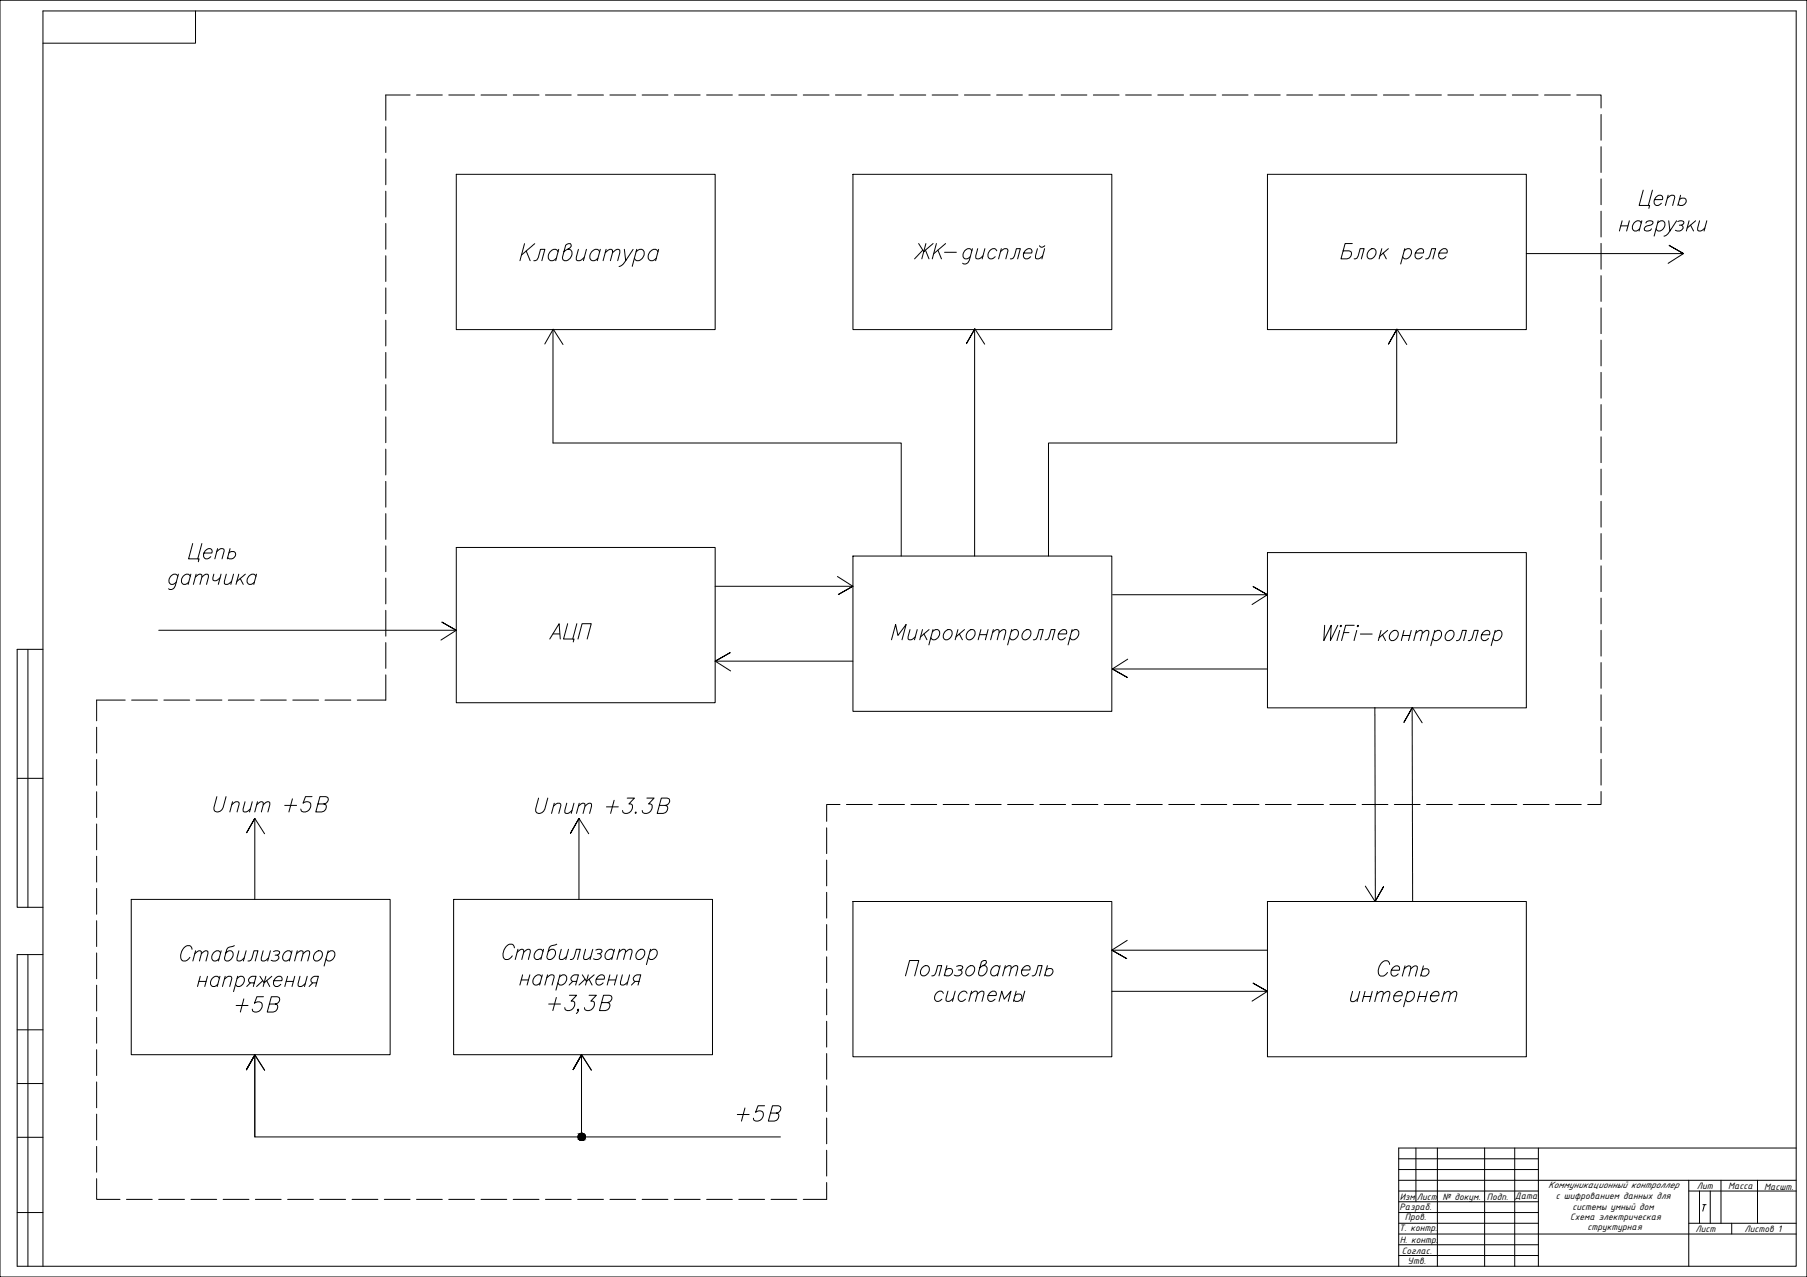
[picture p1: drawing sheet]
<svg xmlns="http://www.w3.org/2000/svg" width="841mm" height="594mm" viewBox="0 0 841 594" stroke-linecap="round" stroke-linejoin="round" font-family="sans-serif">
<!-- layer: FORMAT -->
<g fill="none" stroke="#000" stroke-width=".47">
<path d="M91 5v15h-71M13 302v120M20 302h-12v120h12M8 362h12M13 444v145M20 444h-12v145h828v-584h-816v584M8 479h12M8 504h12M8 529h12M659 534v25M669 534v55M691 534v55"/>
<path d="M705 534v55M716 534v55M836 534h-185v55M651 554h65M651 559h65M716 549h120M786 554h50M786 549v40M801 549v20M818 549v20M8 564h12M716 574h120"/>
<path d="M786 569h50M806 569v5"/>
</g>
<!-- layer: 0 -->
<g fill="none" stroke="#000" stroke-width=".47">
<path d="M0 0h841v594h-841zM180 59v12M191 44h-11v12M194 44h12M209 44h12M224 44h12M239 44h12M254 44h12M269 44h12M284 44h12M299 44h12M314 44h12"/>
<path d="M329 44h12M344 44h12M359 44h12M374 44h12M389 44h12M404 44h12M419 44h12M434 44h12M449 44h12M464 44h12M479 44h12M494 44h12"/>
<path d="M509 44h12M524 44h12M539 44h12M554 44h12M569 44h12M584 44h12M599 44h12M614 44h12M629 44h12M644 44h12M659 44h12M674 44h12"/>
<path d="M689 44h12M704 44h12M719 44h12M734 44h11v6M745 53v12M180 74v12M745 68v12M180 89v12M212 81h121v72h-121zM397 81h120v72h-120zM590 81h120v72h-120zM745 83v12"/>
<path d="M745 98v12M765 88l-2 8h5l-1 1M769 88l-2 8M770 93h4v-1a2.5 2.5 0 0 0-4 0 2.5 2.5 0 0 0 1 4l2-1M776 92l2-1h1l-1 5M776 91l-1 5M782 93l1-1a1.6 1.6 0 0 1 2 1 1.6 1.6 0 0 1-1 2l-2 1-1-1M782 91l-1 5M180 104v12M180 119v12M710 118h74l-7-4 7 4-8 5M745 113v12"/>
<path d="M754 105h4M755 103l-1 4M758 103l-1 4M764 104a2.5 2.5 0 0 0-3-1 2.5 2.5 0 0 0-1 4 2 2 0 0 0 3-1M764 103l-1 4M766 104a1.9 1.9 0 0 1 3 0l-3 1-1 2a2.3 2.3 0 0 0 4-1M772 104a1.9 1.9 0 0 1 3 0 2.5 2.5 0 0 1-1 3 2.5 2.5 0 0 1-3-1M772 103l-2 7M777 103v4l3-4M777 107l-3 3M781 103h3l-1 1-1 1M783 105v1v1h-3"/>
<path d="M786 103l-1 4M787 105l1 2M789 103l-4 3M791 103l-1 4h2l1-1M794 103l-1 4M180 134v12M745 128v12M180 149v12M257 153v53h162v53M454 153v106M454 153l-4 7 4-7 4 7M650 153v53h-162v53"/>
<path d="M650 153l-4 7 4-7 5 7M745 143v12M745 158v12M180 164v12M180 179v12M254 160l3-7 5 7M745 173v12M180 194v12M745 188v12M180 209v12M745 203v12M745 218v12"/>
<path d="M180 224v12M180 239v12M745 233v12M90 253l-2 7h5l-1 1M94 253l-2 7M95 257h4v-1a2.5 2.5 0 0 0-4 1 2.5 2.5 0 0 0 1 3l2-1M101 257l2-2 1 1-1 4M101 255l-1 5M107 257h1a1.6 1.6 0 0 1 2 1 1.6 1.6 0 0 1-1 2h-2l-1-1M107 255l-1 5M180 254v12M212 255h121v72h-121z"/>
<path d="M397 259h120v72h-120zM590 257h120v72h-120zM745 248v12M83 268a2.5 2.5 0 0 0-4 0 2.5 2.5 0 0 0 1 4l2-1M83 267l-1 6a2.1 2.1 0 0 1-4 1M89 268a2.5 2.5 0 0 0-4 0 2.5 2.5 0 0 0 0 3v1a2 2 0 0 0 3-1M89 267l-1 5M91 268l2-1h1l-1 5M91 267l-1 5M94 268l2-1h1l-1 5M100 267l-1 3h1h1l1-1M103 267l-1 5"/>
<path d="M105 267l-1 5h2l2-1M109 267l-2 5M111 267l-1 5M112 269l1 3M114 267l-4 4M119 268a2.5 2.5 0 0 0-3 0 2.5 2.5 0 0 0-1 3v1a2 2 0 0 0 3-1M119 267l-1 5M180 269v12M390 268l7 5-7 4 7-4h-64M518 277h72l-7-4 7 4-7 4M745 263v12M745 278v12"/>
<path d="M74 293h138l-7-4 7 4-7 5M180 284v12M180 299v12M745 293v12M180 314v12h-14M397 308h-64l7-4-7 4 7 4M525 307l-7 4 7 4-7-4h72M745 308v12M45 338v12M58 326h-13v9M61 326h12M76 326h12"/>
<path d="M91 326h12M106 326h12M121 326h12M136 326h12M151 326h12M640 329v90M657 329v90M657 329l-4 7 4-7 5 7M745 323v12M745 338v12M45 353v12M745 353v12"/>
<path d="M45 368v12M391 374h-6v8M394 374h12M409 374h12M424 374h12M439 374h12M454 374h12M469 374h12M484 374h12M499 374h12M514 374h12M529 374h12"/>
<path d="M544 374h12M559 374h12M574 374h12M589 374h12M604 374h12M619 374h12M634 374h12M649 374h12M664 374h12M679 374h12M694 374h12M709 374h12"/>
<path d="M724 374h12M745 368v6h-6M45 383v12M45 398v12M123 388l-4-7-4 7 4-7v37M274 388l-5-7-3 7 3-7v37M385 385v12M45 413v12M61 418h121v73h-121zM211 418h121v73h-121zM385 400v12M385 415v12"/>
<path d="M397 419h120v73h-120zM590 419h120v73h-120zM635 412l5 7 4-7-4 7M45 428v12M109 440l-3 2-1 4a2.5 2.5 0 0 0 3 0 2.5 2.5 0 0 0 0-4l-3 1M259 439l-2 1-1 1-1 5a2.5 2.5 0 0 0 3-1 2.5 2.5 0 0 0 0-3l-3 1M385 430v12M525 437l-8 5 7 4-7-4M45 443v12M45 458v12M89 442v-1a2.6 2.6 0 0 0-3-1 2.6 2.6 0 0 0-1 3l-1 1a2.2 2.2 0 0 0 2 3 2.2 2.2 0 0 0 2-2M91 444l2-2 1 1-1 4"/>
<path d="M91 442l-1 5M93 457h3M93 454l-1 5M94 444l2-2 1 1-1 4M97 454l-2 5M102 455a2.5 2.5 0 0 0-3 0 2.5 2.5 0 0 0-1 3v1a2 2 0 0 0 3-1M102 454l-1 5M103 443a2.5 2.5 0 0 0-4 0 2.5 2.5 0 0 0 0 3v1a2 2 0 0 0 3-1M103 442l-1 5M104 456l2-2 2 1-1 4M105 454l-1 5M110 455a2 2 0 0 1 4 0 2.5 2.5 0 0 1-1 3 2.5 2.5 0 0 1-3 0"/>
<path d="M111 454l-2 7M111 442l-1 5h2l2-1M115 442l-2 5M115 447h2l1-5h2l-1 5M117 457l-2 2M118 457h-1h-1v-1l1-2h2l-1 5M121 454l2 3 4-3M122 456l-3 3M122 442v5h1l2-1M124 454l-2 5M124 456l2 3M126 442l-1 5"/>
<path d="M127 443h3v1h-2M127 456h4v-1a2.5 2.5 0 0 0-3 1 2.5 2.5 0 0 0 0 3l3-1M129 444l1 2-1 1h-3M133 457h4M134 454l-1 5M136 443a2.5 2.5 0 0 0-4 0 2.5 2.5 0 0 0 0 3v1a2 2 0 0 0 3-1M136 442l-1 5M137 454l-1 5M138 444l2-2 1 1-1 4M138 442l-1 5M140 454l-1 5h1l2-1M141 444l2-2 1 1-1 4"/>
<path d="M143 454l-1 5M146 457l-2 2M147 443a1.9 1.9 0 0 1 3 0 2.5 2.5 0 0 1-1 3 2.5 2.5 0 0 1-3 0zM147 457h-1h-1v-1l1-2h2l-1 5M152 443a2 2 0 0 1 4 0 2.5 2.5 0 0 1-1 3 2.5 2.5 0 0 1-3 0M153 442l-2 7M239 441v-1a2.6 2.6 0 0 0-3-1 2.6 2.6 0 0 0-1 3l-1 2a2.2 2.2 0 0 0 2 3 2.2 2.2 0 0 0 2-2M241 443l2-1h1l-1 4M241 442l-1 4M243 456h3M243 454l-1 4M244 443l2-1h1l-1 4"/>
<path d="M247 454l-2 4M252 455a2.5 2.5 0 0 0-3-1 2.5 2.5 0 0 0-1 4 2 2 0 0 0 3-1M252 454l-1 4M253 443a2.5 2.5 0 0 0-4-1 2.5 2.5 0 0 0 0 4 2 2 0 0 0 3-1M253 442l-1 4M254 455l2-1h2l-1 4M255 454l-1 4M260 455a2 2 0 0 1 4 0 2.5 2.5 0 0 1-1 3 2.5 2.5 0 0 1-3-1M261 454l-2 7M261 442l-1 4h2l2-1M265 442l-2 4M265 446h2l1-4h2l-1 4"/>
<path d="M267 457l-2 1M268 457h-1l-1-1v-1l1-1h2l-1 4M271 454l2 3 4-3M272 456l-3 2M273 442l-1 4h1l2-1M274 454l-1 4M274 456l2 2M276 442l-1 4M277 442h3v1l-2 1M278 456h3v-2a2.5 2.5 0 0 0-3 1 2.5 2.5 0 0 0 0 3l3-1M279 444l1 1-1 1h-1h-2M283 456h4"/>
<path d="M284 454l-1 4M286 443a2.5 2.5 0 0 0-4-1 2.5 2.5 0 0 0 0 4 2 2 0 0 0 3-1M286 442l-1 4M287 454l-1 4M288 443l2-1h1l-1 4M288 442l-1 4M290 454l-1 4h1l2-1M291 443l2-1h1l-1 4M293 454l-1 4M296 457l-2 1M297 443a1.9 1.9 0 0 1 1-1 1.9 1.9 0 0 1 2 1 2.5 2.5 0 0 1-1 3 2.5 2.5 0 0 1-3-1zM297 457h-1l-1-1v-1l1-1h2l-1 4"/>
<path d="M303 443a1.9 1.9 0 0 1 1-1 1.9 1.9 0 0 1 2 1 2.5 2.5 0 0 1-1 3 2.5 2.5 0 0 1-3-1M303 442l-2 7M385 445v12M421 454l2-7h5l-2 7M429 450a2 2 0 0 1 4 0 2.5 2.5 0 0 1-1 3 2.5 2.5 0 0 1-4 0zM434 454h1l1-5h2l-1 5M440 451h1a1.6 1.6 0 0 1 2 1 1.6 1.6 0 0 1-1 2h-2v-1M441 449l-2 5M445 450h3v1h-2M447 451l1 2h-1l-1 1h-2M450 450a2 2 0 0 1 4 0 2.5 2.5 0 0 1-1 3 2.5 2.5 0 0 1-3 0zM458 449a2.5 2.5 0 0 1 1 3 2.5 2.5 0 0 1-3 2l-1-1 2-5 2-1v1v1l-3 1"/>
<path d="M465 450a2.5 2.5 0 0 0-3 0 2.5 2.5 0 0 0-1 3l1 1a2 2 0 0 0 2-1M465 449l-1 5M468 451l1-2 2 1-1 4M468 449l-1 5M471 451l2-2 1 1-1 4M476 451h3v-1a2.5 2.5 0 0 0-3 1 2.5 2.5 0 0 0 0 3l3-1M480 454h2l1-5h2l-1 5M487 451h1a1.6 1.6 0 0 1 2 1 1.6 1.6 0 0 1-1 2h-2l-1-1M487 449l-1 5M518 442h72M647 449v-1a2.6 2.6 0 0 0-3-1 2.6 2.6 0 0 0-2 3l-1 1a2.2 2.2 0 0 0 2 3 2.2 2.2 0 0 0 3-2M648 451h3v-1a2.5 2.5 0 0 0-3 1 2.5 2.5 0 0 0 0 3l3-1"/>
<path d="M654 451l1-2 2 1-1 4M654 449l-1 5M657 451l2-2 1 1-1 4M662 451h1a1.7 1.7 0 0 1 2 1 1.7 1.7 0 0 1-2 2h-1l-1-1M662 449l-1 5M45 473v12M110 468h5M113 465l-1 6M123 464h-3l-2 3a2.1 2.1 0 0 1 4 0 2.1 2.1 0 0 1-1 3 2.1 2.1 0 0 1-2 1 2.1 2.1 0 0 1-2-2M125 467h4v2l-2 2h-3l2-7h3h1v2l-2 1M255 467h6M259 464l-2 6"/>
<path d="M265 463h3l-2 3h1a2.7 2.7 0 0 1 0 3 2.7 2.7 0 0 1-4 0M269 470l-1 2M274 463h4l-3 3h1a2.7 2.7 0 0 1 0 3 2.7 2.7 0 0 1-4 0M280 466h3l1 1v1l-1 2h-4l2-7h3l1 1-1 2h-1M385 460v12M385 475v12M439 462a2.5 2.5 0 0 0-3 0 2.5 2.5 0 0 0-1 4 2 2 0 0 0 3-1M441 461l-1 5h2l2-2M445 461l-2 5M450 462a2.5 2.5 0 0 0-3 0 2.5 2.5 0 0 0-1 4 2 2 0 0 0 3-1M452 462l2-1h1l-1 5M452 461l-1 5"/>
<path d="M455 462l2-1h1l-1 5M460 463h4v-1a2.5 2.5 0 0 0-4 0 2.5 2.5 0 0 0 1 4l2-1M465 466l1-5 1 4 4-4-2 5M472 463l2-1a1.6 1.6 0 0 1 2 1 1.6 1.6 0 0 1-1 3h-2l-1-1M473 461l-1 5M477 461l-1 5M517 461h73l-7-4 7 4-7 5M630 461l-1 5h1l2-1M633 461l-1 5M635 464h3M635 461l-1 5M639 461l-2 5"/>
<path d="M641 463l2-2 1 1-1 4M641 461l-1 5M644 463l2-2 1 1-1 4M649 463h3l1-1a2.5 2.5 0 0 0-4 1 2.5 2.5 0 0 0 1 3l2-1M655 462a1.9 1.9 0 0 1 2-1 1.9 1.9 0 0 1 1 1 2.5 2.5 0 0 1-1 3 2.5 2.5 0 0 1-3 0M655 461l-2 7M660 464h4M661 461l-1 5M664 461l-1 5M666 463h4v-1a2.5 2.5 0 0 0-4 1 2.5 2.5 0 0 0 1 3l2-1M672 463l2-2 1 1-1 4M672 461l-1 5"/>
<path d="M675 463l2-2 1 1-1 4M45 488v12M119 491l-4 7 4-7 4 7M275 498l-4-7-4 7 4-7v38M385 490v12M45 503v12M45 518v12M385 505v12M45 533v12M119 529v-38v38h244M385 520v12M385 535v12"/>
<path d="M45 548v10h11M59 558h12M74 558h12M89 558h12M104 558h12M119 558h12M134 558h12M149 558h12M164 558h12M179 558h12M194 558h12M209 558h12"/>
<path d="M224 558h12M239 558h12M254 558h12M269 558h12M284 558h12M299 558h12M314 558h12M329 558h12M344 558h12M359 558h12M385 550v8h-11"/>
<circle cx="271" cy="529" r="1.7"/>
</g>
<!-- layer: FORMAT_ -->
<path d="M651 539h65M651 549h65M651 544h65M791 554v15M796 554v15M651 574h65M651 579h65M651 569h65M651 564h65M651 584h65" fill="none" stroke="#000" stroke-width=".47"/>
<!-- layer: TEXT -->
<path d="M793 560h1M793 560v3" fill="none" stroke="#000" stroke-width=".47"/>
<!-- layer: 0 -->
<g fill="#000" stroke="#000" stroke-width=".47">
<path d="M270 530h1zM270 527h1z"/>
<path d="M270 530l1 1zM270 531h1z"/>
<path d="M270 527h1zM270 527h1z"/>
<path d="M270 527h1zM270 527h1z"/>
<path d="M270 527l2 1zM270 528h2z"/>
<path d="M270 530h1zM270 530h1z"/>
<path d="M270 528h2zM270 528h2z"/>
<path d="M270 530h2zM270 530h1z"/>
<path d="M270 528h2zM270 528h2z"/>
<path d="M270 530h2zM270 530h2z"/>
<path d="M269 528h3zM269 528h3z"/>
<path d="M269 530h3zM269 530h3z"/>
<path d="M269 528h3zM269 528h3z"/>
<path d="M269 530h3zM269 530h3z"/>
<path d="M269 528l3 1zM269 528l3 1z"/>
<path d="M269 529h3zM269 529l3 1z"/>
<path d="M269 529h3zM269 529h3z"/>
<path d="M269 529h3zM269 529h3z"/>
<path d="M269 529h3zM269 529h3z"/>
</g>
<text font-size="15.9" x="241" y="125">Клавиатура</text>
<g font-size="14.6">
<text x="424" y="124">ЖК-дисплей</text>
<text x="623" y="124">Блок реле</text>
<text x="414" y="301">Микроконтроллер</text>
<text x="615" y="302">WiFi-контроллер</text>
</g>
<text font-size="13.2" x="255" y="300">АЦП</text>
<g font-size="11.5">
<text x="98" y="379">Uпит +5В</text>
<text x="248" y="380">Uпит +3.3В</text>
<text x="342" y="523">+5В</text>
</g>
<g font-size="4.7">
<text x="705" y="558">Дата</text>
<text x="721" y="553">Коммуникационный контроллер</text>
<text x="724" y="558">с шифрованием данных для</text>
<text x="790" y="553">Лит</text>
<text x="804" y="553">Масса</text>
<text x="821" y="553">Масшт.</text>
<text x="651" y="563">Разраб.</text>
<text x="651" y="558">Изм</text>
<text x="659" y="558">Лист</text>
<text x="671" y="558">№ докум.</text>
<text x="692" y="558">Подп.</text>
<text x="732" y="563">системы умный дом</text>
<text x="654" y="568">Пров.</text>
<text x="731" y="568">Схема электрическая</text>
<text x="651" y="573">Т. контр.</text>
<text x="739" y="572">структурная</text>
<text x="789" y="573">Лист</text>
<text x="812" y="573">Листов 1</text>
<text x="651" y="578">Н. контр.</text>
<text x="652" y="583">Соглас.</text>
<text x="655" y="588">Утв.</text>
</g>
</svg>
